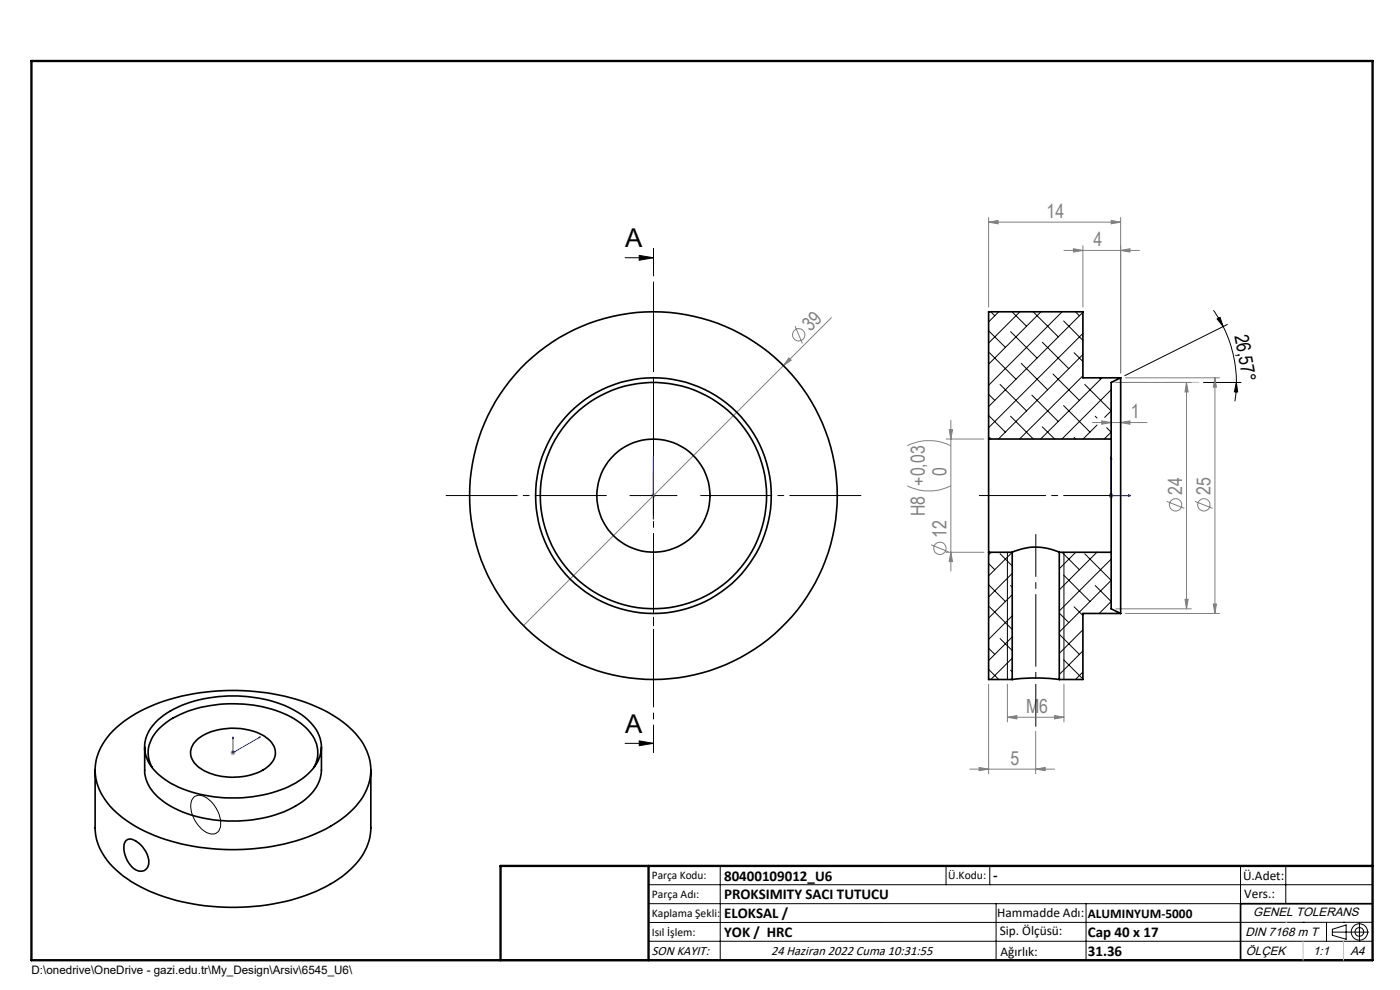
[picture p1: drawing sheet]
<svg xmlns="http://www.w3.org/2000/svg" width="297mm" height="210mm" viewBox="0 0 297 210" stroke-linecap="round" stroke-linejoin="round" font-family="sans-serif">
<g fill="none" stroke="#808080" stroke-width=".21">
<path d="M209.7 47.1l2-.3v.7zM209.7 46.1v19M209.7 47.1h28M225.7 53.1h16M227.7 52.8l2 .3-2 .4zM229.7 52.1v13M235.7 46.8l2 .3-2 .4zM237.7 53.1l2-.3v.7zM237.7 46.1v33M167.4 75.9l.5 .5-1.7 1.2zM168.7 69.2l1.5 3.7M176.4 67.4l-65.3 65.3"/>
<path d="M192.5 94.6a10.3 10.3 0 0 1 9.2 0M200.7 93.1h8M201.4 91.1h.7l-.4 2zM201.7 89.1v32M231.7 89.6h11.6M233.7 89.3l2 .3-2 .4zM235.7 82.1v8.5M236.7 81.1h16M237.7 89.6l2-.3v.7zM237.7 81.1v9.5M238.7 80.1h20M251.7 81.1l.4 2h-.7z"/>
<path d="M251.7 81.1v48M257.7 80.1l.4 2h-.7zM257.7 80.1v50M138.1 105.1h1M138.3 104.8l.7 .7M138.6 104.6v1M192.5 103a10.3 10.3 0 0 0 9.2 0M197.5 115.6l3.8 1.5M200.7 117.1h8M201.7 117.1l.4 2h-.7zM235.2 105.1h1M235.4 104.8l.7 .7"/>
<path d="M235.7 104.6v1M236.1 104.8l-.7 .7M247.5 106.4l3.7 1.4M253.5 106.4l3.7 1.4M236.7 129.1h16M238.7 130.1h20M251.4 127.1h.7l-.4 2zM257.4 128.1h.7l-.4 2zM48.9 159.7h1M49.1 159.3l.7 .7M49.4 159.2v1M49.8 159.3l-.7 .7"/>
<path d="M209.7 145.1v19M213.7 152.1l2-.3v.7zM213.7 145.1v8M213.7 152.1h12M219.7 155.1v9M223.7 151.8l2 .3-2 .4zM225.7 145.1v8M205.7 163.2h18M207.7 162.8l2 .4-2 .3zM219.7 163.2l2-.4v.7z"/>
<circle cx="169.4" cy="71" r="1.3"/>
<circle cx="199.4" cy="116.3" r="1.31"/>
<circle cx="249.4" cy="107.1" r="1.31"/>
<circle cx="255.4" cy="107.1" r="1.31"/>
</g>
<g fill="none" stroke="#000" stroke-width=".21">
<path d="M132.6 54.7h6M135.6 54.2l3 .5-3 .5zM257.4 65.8l2.1 3.4M258.2 67.7l.6-.4 .7 1.9zM259.5 69.2a26.2 26.2 0 0 1 2.8 11.9M260.4 68.8l-21.8 10.9M255.3 81.1h8M262.3 81.1l.3 2h-.7zM262.3 81.1l-.3 4M133.6 105.1h10M138.6 100.1v10M213.7 117.1v27"/>
<path d="M225.7 117.1v27M132.6 157.7h6M135.6 157.2l3 .5-3 .5zM41.1 169.1a2.68 2.68 0 0 1 3.5 .8 6.1 6.1 0 0 1 2 6 1.89 1.89 0 0 1-3.1 .5 6.5 6.5 0 0 1-2.9-6.5zM137.6 187.7h153.6M137.6 191.7h153.6M137.6 199.7h153.6M152.8 183.7v20M200.7 183.7v4M210 183.7v4M211.3 191.7v12M230.4 191.7v12"/>
<path d="M263.2 183.7v20M272.8 183.7v8M276.4 195.6h.1M281.4 195.6v4.1M282.6 197.7h7.8M282.6 197.1l3-.9v3l-3-.8zM285 195.6h.1M288.4 195.8v3.8M291.2 195.6l-153.6 .1"/>
<circle cx="288.4" cy="197.7" r="1.74"/>
<circle cx="288.4" cy="197.7" r=".93"/>
</g>
<path d="M138.6 96.9v.4v-.4M138.6 96.9v8.2M235.7 96.9v8.2h4.2M235.7 96.9l.1 .4h-.2zM138.6 105v.2zM138.6 105.1h.1M239.4 105l.5 .1-.5 .1zM49.4 156.3l.1 .3-.1 .1zM49.4 156.3v3.4l5.8-3.4M55 156.4l.2-.1-.2 .3z" fill="none" stroke="#00f" stroke-width=".21"/>
<path d="M239.7 105.1h-32" fill="none" stroke="#000" stroke-width=".21" stroke-dasharray="15.2 1.3 1.3 1.3" stroke-dashoffset="1.1"/>
<path d="M219.7 154.1v-40.7" fill="none" stroke="#000" stroke-width=".21" stroke-dasharray="15.2 1.3 1.3 1.3" stroke-dashoffset="6.3"/>
<path d="M138.6 95.1v-34M128.6 105.1h-34M138.6 115.1v34M148.6 105.1h34" fill="none" stroke="#000" stroke-width=".21" stroke-dasharray="15.2 1.3 1.3 1.3" stroke-dashoffset=".1"/>
<path d="M138.6 52.7v107" fill="none" stroke="#000" stroke-width=".21" stroke-dasharray="6.3 1.3 1.3 1.3" stroke-dashoffset=".5"/>
<path d="M291.2 191.7h-28v12M106.2 203.7h185" fill="none" stroke="#000" stroke-width=".35"/>
<path d="M6.7 12.9h284.5v190.8h-284.5zM137.6 183.7v20M291.2 183.7h-185v20" fill="none" stroke="#000" stroke-width=".5"/>
<path d="M235.7 81.1h18.6" fill="none" stroke="#c0c0c0" stroke-width=".21" stroke-dasharray="15.2 1.3 1.3 1.3" stroke-dashoffset="7.8"/>
<path d="M272.8 195.6h.1M276.4 199.7v4M285 199.7v4" fill="none" stroke="#c0c0c0" stroke-width=".21"/>
<g fill="#000">
<path d="M135.6 54.2l3 .5-3 .5zM135.6 157.2l3 .5-3 .5z"/>
<path d="M262.3 81.1l.3 2h-.7zM258.2 67.7l.6-.4 .7 1.9z"/>
</g>
<g fill="#00f">
<path d="M138.6 105v.2zM138.6 96.9v.4z"/>
<path d="M49.4 156.3v.4l.1-.1zM55 156.4v.2l.2-.3z"/>
<path d="M239.4 105l.5 .1-.5 .1zM235.7 96.9l.1 .4h-.2zM239.4 105l.5 .1-.5 .1zM235.7 96.9l.1 .4h-.2z"/>
</g>
<g fill="#808080">
<path d="M167.4 75.9l.5 .5-1.7 1.2z"/>
<path d="M237.7 89.6l2-.3v.7zM233.7 89.3l2 .3-2 .4zM237.7 53.1l2-.3v.7zM227.7 52.8l2 .3-2 .4zM235.7 46.8l2 .3-2 .4zM209.7 47.1l2-.3v.7zM219.7 163.2l2-.4v.7zM207.7 162.8l2 .4-2 .3zM223.7 151.8l2 .3-2 .4zM213.7 152.1l2-.3v.7z"/>
<path d="M251.4 127.1h.7l-.4 2zM251.7 81.1l.4 2h-.7z"/>
<path d="M201.4 91.1h.7l-.4 2zM201.7 117.1l.4 2h-.7zM257.7 80.1l.4 2h-.7zM257.4 128.1h.7l-.4 2z"/>
</g>
<g fill="none" stroke="#000" stroke-width=".35">
<path d="M209.7 93.1v24M209.7 93.1h26M235.7 93.1v24M237.7 80.1v50M237.7 80.1h-8v-14h-20v27M237.7 80.1l-2 1v12M209.7 117.1h5M209.7 117.1v27h5M214.7 117.1a11.9 11.9 0 0 1 10 0M214.7 117.1v27M224.7 117.1h11M224.7 117.1v27"/>
<path d="M235.7 117.1v12l2 1M237.7 130.1h-8v14h-5M24 155a32.9 32.9 0 0 1 18.3-8 45.7 45.7 0 0 1 26.9 3.9 17.6 17.6 0 0 1 8.9 9.1 11 11 0 0 1-3.2 11.7 31.5 31.5 0 0 1-17 7.8 47.1 47.1 0 0 1-27.2-3.2 18.6 18.6 0 0 1-9.9-9.6 11 11 0 0 1 3.2-11.7zM30.7 158.5v4.9a8.4 8.4 0 0 0 4.1 6.7 27 27 0 0 0 17.8 3.9 21.3 21.3 0 0 0 13.2-5.4 7.8 7.8 0 0 0 2.4-5.2v-4.9M33.5 152.7a23.1 23.1 0 0 1 13.8-5 26 26 0 0 1 17.4 4.5 7.8 7.8 0 0 1 3.4 7.5 10.3 10.3 0 0 1-6.2 6.8 29.6 29.6 0 0 1-25.7-.4 9.9 9.9 0 0 1-5.5-7 7.7 7.7 0 0 1 2.8-6.4zM41.7 157a12.8 12.8 0 0 1 10.8-2.2 7.2 7.2 0 0 1 5.8 3.9 3.8 3.8 0 0 1-2 4.3 13.5 13.5 0 0 1-14.4-.4 3.5 3.5 0 0 1-.2-5.6zM214.7 144.1a39.4 39.4 0 0 1 10 0M20.2 163.4v12.2a12.6 12.6 0 0 0 5.2 9.6 35 35 0 0 0 18.2 6.9 45.7 45.7 0 0 0 25.6-4 17.7 17.7 0 0 0 8.9-9.1l.4-1.5 .2-1.5v-12.6M26.9 178.2a2.06 2.06 0 0 1 2.5 .6 4.9 4.9 0 0 1 2 5 1.83 1.83 0 0 1-3 .5 5.7 5.7 0 0 1-1.9-5.6zM32.3 162.8a6.7 6.7 0 0 1 1.8-8.6 21.5 21.5 0 0 1 12.5-4.8 26.1 26.1 0 0 1 16.6 3.6 8.2 8.2 0 0 1 4.2 7.1l-.4 1.8-.4 .9"/>
<circle cx="138.6" cy="105.1" r="24"/>
<circle cx="138.6" cy="105.1" r="25"/>
<circle cx="138.6" cy="105.1" r="39"/>
<circle cx="138.6" cy="105.1" r="12"/>
</g>
<g fill="none" stroke="#000" stroke-width=".21">
<path d="M209.7 70.2l3.6 3.5M209.9 74.8l5.6 5.6M210.2 66.1l.8 .9M211.9 66.1l-2.2 2.2M214.4 70.3l5.6 5.6M214.7 66.1l3.1 3.1M216.4 66.1l-6.7 6.7M216.6 77.1l5.6 5.6M219.2 66.1l5.3 5.4M220.8 66.1l-11.1 11.1M221.1 72.6l5.6 5.6M223.4 79.3l5.6 5.6"/>
<path d="M225.3 66.1l-15.6 15.6M225.6 68.1l4.1 4.1M227.9 74.8l1.8 1.9M228.1 66.1l.9 .9M229.7 66.2l-20 20M229.7 70.7l-20 20M229.7 75.2l-17.9 17.9M229.7 79.7l-13.4 13.4M209.7 88.1l3.6 3.6M209.7 83.6l1.3 1.3M209.9 92.8l.4 .3M212.2 81.6l5.6 5.6"/>
<path d="M214.4 88.3l4.8 4.8M218.9 83.8l5.6 5.6M221.1 90.5l2.6 2.6M225.6 86l5.6 5.7M227.9 92.8l.3 .3M230.1 81.6l5.6 5.6-1.3 1.3M232.3 88.3l.4 .4M232.7 90.2l-2.9 2.9M233.2 80.1l.3 .3M233.8 80.1l-13 13M234.8 90.7l.9 1-1.5 1.4M235.7 82.7l-10.4 10.4"/>
<path d="M237.7 80.1h.1M209.7 119.5l1.3 1.4M210.3 117.1l-.6 .6M212.2 117.5l2.5 2.5M214.7 117.1l-5 5.1M225.3 117.1l3.7 3.8M228.2 117.1l-3.5 3.5M230.1 117.5l5.6 5.6-11 11M232.7 117.1l-8 8M235.7 118.6l-11 11M209.7 124l3.6 3.6M209.7 137.5l1.3 1.3"/>
<path d="M209.9 128.7l4.8 4.8M212.2 135.5l2.5 2.5M214.4 124.2l.3 .4M214.7 130.6l-5 5M214.7 135.1l-5 5M214.7 121.6l-5 5M214.7 126.1l-5 5M214.7 139.6l-4.5 4.5M224.7 134.5l4.3 4.3M224.7 130.1l2 2M225.6 139.9l4.1 4.1M225.6 122l5.6 5.6"/>
<path d="M227.9 128.7l1.8 1.9M229.7 133.6l-5 5M229.7 138.1l-5 5M232.3 124.2l3.4 3.4-2.5 2.5M237.7 130.1h.1M209.7 142l2.2 2.1M214.4 142.2l.3 .3M214.7 144.1h.1M229.7 142.5l-1.6 1.6"/>
</g>
<g font-size="5.5">
<text x="132.6" y="52.4">A</text>
<text x="132.6" y="155.4">A</text>
</g>
<g font-size="4.1" fill="#808080">
<text x="222" y="46.2">14</text>
<text x="232" y="52.2">4</text>
<text x="172" y="70.5" transform="rotate(-45 172 70.5)">39</text>
<text x="239.9" y="88.7">1</text>
<text x="200.8" y="101.1" transform="rotate(-90 200.8 101.1)">0</text>
<text x="250.8" y="104.9" transform="rotate(-90 250.8 104.9)">24</text>
<text x="256.8" y="104.9" transform="rotate(-90 256.8 104.9)">25</text>
<text x="196.2" y="109.5" transform="rotate(-90 196.2 109.5)">H8 +0,03</text>
<text x="200.8" y="114.1" transform="rotate(-90 200.8 114.1)">12</text>
<text x="217.7" y="151.2">M</text>
<text x="220.5" y="151.2">6</text>
<text x="214.4" y="162.2">5</text>
</g>
<text font-size="4.1" x="261.9" y="71.2" transform="rotate(80 261.9 71.2)">26,57°</text>
<g font-size="3.2">
<text x="153.6" y="186.8">80400109012_U6</text>
<text x="153.6" y="190.8">PROKSIMITY SACI TUTUCU</text>
<text x="210.7" y="186.6">-</text>
<text x="153.6" y="194.8">ELOKSAL /</text>
<text x="153.6" y="198.8">YOK / HRC</text>
<text x="230.8" y="198.7">Cap 40 x 17</text>
<text x="230.8" y="202.8">31.36</text>
</g>
<g font-size="2.8">
<text x="263.7" y="186.7">Ü.Adet:</text>
<text x="263.9" y="190.5">Vers.:</text>
<text x="211.5" y="194.5">Hammadde Adı:</text>
<text x="230.8" y="194.7">ALUMINYUM-5000</text>
<text x="138.3" y="202.6">SON KAYIT:</text>
<text x="163.6" y="202.6">24 Haziran 2022 Cuma 10:31:55</text>
<text x="212.1" y="198.4">Sip. Ölçüsü:</text>
<text x="212.2" y="202.7">Ağırlık:</text>
</g>
<g font-size="2.6">
<text x="265.9" y="194.4">GENEL TOLERANS</text>
<text x="264.2" y="198.5">DIN 7168 m T</text>
<text x="264.3" y="202.6">ÖLÇEK</text>
<text x="278.5" y="202.6">1:1</text>
<text x="286.5" y="202.6">A4</text>
</g>
<g font-size="2.5">
<text x="138.3" y="186.4">Parça Kodu:</text>
<text x="138.3" y="190.5">Parça Adı:</text>
<text x="201.2" y="186.5">Ü.Kodu:</text>
<text x="138.3" y="194.5">Kaplama Şekli:</text>
<text x="138.3" y="198.6">Isıl İşlem:</text>
<text x="6.7" y="206.7">D:\onedrive\OneDrive - gazi.edu.tr\My_Design\Arsiv\6545_U6\</text>
</g>
</svg>
